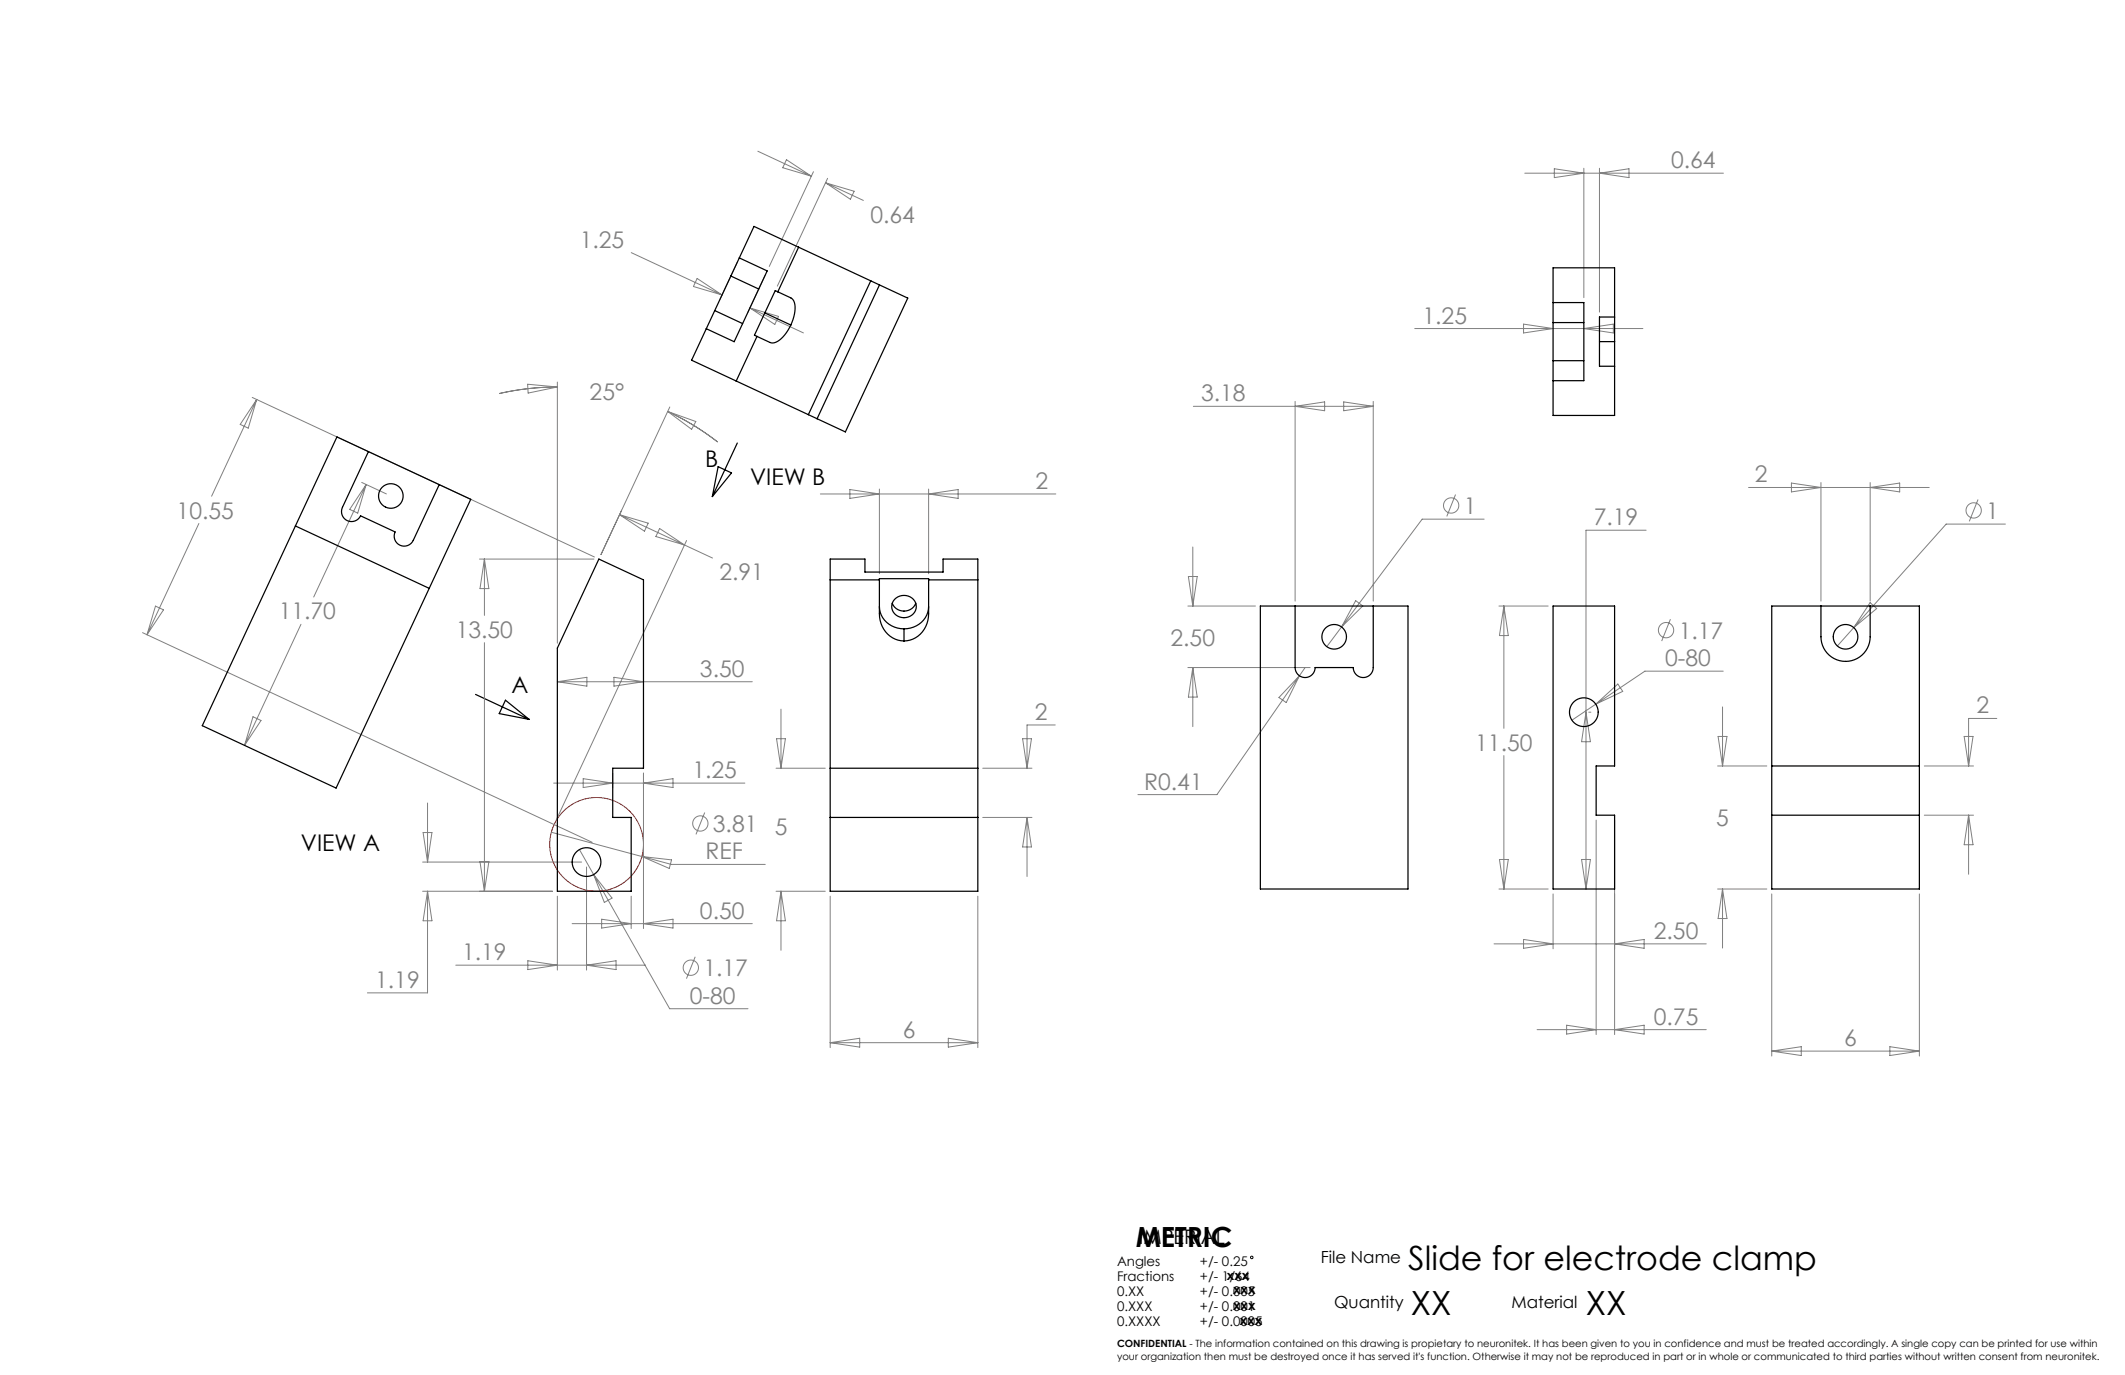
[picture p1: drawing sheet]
<svg xmlns="http://www.w3.org/2000/svg" width="432mm" height="279mm" viewBox="0 0 432 279" stroke-linecap="round" stroke-linejoin="round" font-family="sans-serif">
<g fill="none" stroke="#808080" stroke-width=".2">
<path d="M154 30.7l10.9 5.1M159.8 32.4l5.1 3.4-5.9-1.7zM165.3 34.9l-9 19.2M167.7 37.1l7.7 3.6M167.7 37.1l5.9 1.8-.8 1.6zM168.2 36.2l-10.2 21.9M309.8 35.2h40.4M315.8 34.3l6 .9-6 .9zM321.8 34.2v26.3M325 34.2v29.2M325 35.2l6-.9v1.8zM128.3 51.3l18.4 8.6"/>
<path d="M141.7 56.6l5 3.3-5.8-1.7zM149.8 53.3l-3.5 7.5M155.5 56l-3.5 7.5M107.2 78.1l6.1 .5-6 1.3zM113.3 77.6v53.1M113.3 78.6a53.1 53.1 0 0 0-11.9 1.4M152.4 62.6l10.9 5M152.4 62.6l5.8 1.7-.8 1.6zM287.5 66.8h46.3M309.6 65.9l6 .9-6 .9zM321.8 66.8l6-.9v1.8zM51.3 80.8l69.5 32.4"/>
<path d="M52.2 81.2l-9.2 19.6M52.2 81.2l-1.8 5.8-1.6-.8zM73.5 98l5 2.4M74.4 98.5l-10.7 22.8M74.4 98.5l-1.7 5.8-1.6-.8zM135.7 83.6l5.7 2.1-.9 1.5zM135.7 83.6a53 53 0 0 1 10.1 6.2M136.1 82.7l-14 30M172.7 99.5l6 .9-6 .9zM178.7 99.4v17.2M188.7 99.4v17.2M242.5 82.6h36.5"/>
<path d="M263.2 81.6v40.5M263.2 82.6l6-.9v1.8zM273 81.7l6 .9-6 .9zM279 81.6v40.5M355.3 99.1h36.7M364 98.2l6 .9-6 .9zM370 98.1v24M380 98.1v24M380 99.1l6-.9v1.8zM40.4 106.4l-10.5 22.6M97.4 113.6h23.3M98.4 113.6v11.4"/>
<path d="M98.4 113.6l.9 6h-1.8zM125.9 104.6l18.9 8.8M125.9 104.6l5.8 1.7-.7 1.6zM134 107.4l5.1 3.3-5.8-1.7zM139.5 109.8l-26.5 56.8M166.7 100.4h47.8M188.7 100.4l6-.9v1.8zM241.5 117.1h1.8l-.9 6zM242.4 111.1v12M295.8 100.5l-1.8 4.4M301.6 105.5h-12.6l-16.4 21.9M334.5 107.7h-12.2v72.9"/>
<path d="M401.9 101.5l-1.7 4.4M407.5 106.5h-12l-22.1 24.8M29 128.6l91.3 42.6M31.6 123.2l1.6 .7-3.3 5.1zM61.2 126.9l-11.5 24.6M98.4 130.6v50.5M113.3 138.5h39.6M113.3 138.5l6-.9v1.8zM124.8 137.6l6 .9-6 .9zM241.4 123.1h13.7M241.4 135.6h24.8M242.4 135.6v12"/>
<path d="M242.4 135.6l.9 6h-1.8zM264 137.3l-2.6 5.5-1.5-1.1zM265.2 135.6l-17.9 25.9h-16.1M272.6 127.4l-3 4M275.5 122.1l1.4 1-4.3 4.3zM304.6 123.1h10M305.6 123.1v24.9M305.6 123.1l.9 6h-1.8zM339.4 125.8l-1.7 4.5M350.2 136.4h-16l-14.8 9.9M380 122.5l1.3 1.2-4.6 3.8zM51.4 145.6l1.6 .8-3.3 5.1z"/>
<path d="M112.5 159.1h38.9M118.5 158.2l6 .9-6 .9zM124.5 157.1v3M130.8 157.1v31.6M130.8 159.1l6-.9v1.8zM157.7 156.1h10M157.8 150.1h1.8l-.9 6zM158.7 144.1v12M199.7 156.1h10M207.8 150.1h1.8l-.9 6zM214.4 147.3h-5.7v8.8M305.6 153.5v27.1"/>
<path d="M322.3 144.7l.9 6h-1.8zM322.8 144.7h.5M324.3 143.1l4.4-4.1 1 1.5zM349 155.6h10M349.1 149.6h1.8l-.9 6zM350 143.6v12M391 155.6h10M399.1 149.6h1.8l-.9 6zM405.8 146h-5.8v9.6M85.9 175.2h32.3M86 169.2h1.8l-.9 6zM86.9 163.2v12"/>
<path d="M97.5 175.1h1.8l-.9 6zM112 169.1l24.4 6.5h19.1M117.7 172.6l2.9 5.1M119.2 176.2v20.9M120.6 177.7l15.5 27.3h15.9M120.6 177.7l3.8 4.8-1.6 .9zM130.4 174l6.1 .7-.5 1.8zM143.2 165.1l-1.8 4.5M199.7 166.1h10M208.7 166.1v12M208.7 166.1l.9 6h-1.8zM304.7 174.6h1.8l-.9 6z"/>
<path d="M321.4 174.6h1.8l-.9 6zM324.3 166.6v43.6M328.1 166.6v43.6M391 165.6h10M400 165.6v12M400 165.6l.9 6h-1.8zM85.9 181.1h26.4M86.9 181.1v20.7h-12.2M86.9 181.1l.9 6h-1.8zM92.6 196.1h38.6M107.3 195.2l6 .9-6 .9zM113.3 182.1v15"/>
<path d="M116.3 187.7h36.6M119.2 196.1l6-.9v1.8zM122.3 186.8l6 .9-6 .9zM128.3 182.1v6.6M130.8 187.7l6-.9v1.8zM141.3 194.4l-1.8 4.5M157.7 181.1h10M158.7 181.1l.9 6h-1.8zM158.7 181.1v12M168.7 182.1v30.8M198.7 182.1v30.8M303.6 191.8h43.1"/>
<path d="M304.6 180.6h10M309.6 190.9l6 .9-6 .9zM315.6 181.6v11.2M328.1 191.8l6-.9v1.8zM349 180.6h10M350 180.6v12M350 180.6l.9 6h-1.8zM360 181.6v33M390 181.6v33M168.7 211.9h30M168.7 211.9l6-.9v1.8zM192.7 211l6 .9-6 .9z"/>
<path d="M312.3 209.2h34.4M318.3 208.3l6 .9-6 .9zM328.1 209.2l6-.9v1.8zM360 213.6h30M360 213.6l6-.9v1.8zM384 212.7l6 .9-6 .9z"/>
<circle cx="294.9" cy="102.7" r="1.56"/>
<circle cx="401.1" cy="103.7" r="1.56"/>
<circle cx="338.5" cy="128" r="1.56"/>
<circle cx="142.3" cy="167.3" r="1.56"/>
<circle cx="140.4" cy="196.6" r="1.56"/>
</g>
<circle cx="254.4" cy="255.5" r=".26" fill="none" stroke="#000" stroke-width=".2"/>
<circle cx="121.2" cy="171.6" r="9.5" fill="none" stroke="#f00" stroke-width=".2"/>
<g fill="none" stroke="#000" stroke-width=".25">
<path d="M148.5 56.1l-3.3 7M148.5 56.1l5.7 2.6M150.2 52.4l-1.7 3.7M150.2 52.4l3-6.4 31.3 14.6-12.7 27.2-31.3-14.6 3-6.4M150.2 52.4l5.7 2.6-6.7 14.4-5.7-2.6M157.5 59.1l3.2 1.4a2.56 2.56 0 0 1 .8 2.8 8.7 8.7 0 0 1-3.8 6.2l-.7 .2-.5-.1-3.2-1.5zM162.3 50.2l-4.3 9.1M176.9 57.1l-12.6 27.2M178.7 57.9l-12.7 27.2M145.2 63.1l-1.7 3.7M145.2 63.1l5.7 2.7M153.8 68.4l-4.2 9"/>
<path d="M155.4 63.6l5.3 2.4M315.6 61.5v4M315.6 73.3v4.1M315.6 61.5v-7.1h12.5v10M315.6 65.5v7.8M315.6 61.5h6.2v15.9h-6.2M315.6 65.5h6.2M315.6 73.3h6.2M325 69.4h3.1M328.1 64.4v5M328.1 69.4v5M328.1 74.4v10h-12.5v-7"/>
<path d="M328.1 64.4h-3.1v10h3.1M68.5 88.8l27.2 12.7-27.4 58.6-27.2-12.6zM74.9 91.8l-5.3 11.3a2.03 2.03 0 0 0 1 2.7 2.03 2.03 0 0 0 2.7-1l7 3.3a2.03 2.03 0 0 0 1 2.7 2.03 2.03 0 0 0 2.7-1l5.3-11.3M145.9 94.8l2.7 1.3-3.9 4.8zM149.8 90l-5.1 10.9M60 106.9l27.2 12.7M121.7 113.6l9.1 4.2v38.3h-6.3v10h3.8v15h-15v-49.4zM168.7 113.6h7.1v2.6h15.8v-2.6h7.1v67.5h-30zM168.7 117.8h10M178.7 117.6h10v7.1a5 5 0 0 1-7.3 4.9 5.6 5.6 0 0 1-2.7-4.9zM188.7 117.8h10M178.7 123.3a4.8 4.8 0 0 0 5 4.5"/>
<path d="M181.3 122.6a2.59 2.59 0 0 0 2.4 1.6 2.59 2.59 0 0 0 2.4-1.6M181.8 121.8a2.47 2.47 0 0 1 3-.6 2.47 2.47 0 0 1 1.2 2.8 2.51 2.51 0 0 1-2.9 1.5 2.51 2.51 0 0 1-1.9-2.6zM183.7 127.8v2.4M188.7 123.3a4.8 4.8 0 0 1-5 4.5M256.1 123.1h30v57.5h-30zM263.2 123.1v12.5a2.03 2.03 0 0 0 2 2.1 2.03 2.03 0 0 0 2-2.1h7.8a2.03 2.03 0 0 0 2 2.1 2.03 2.03 0 0 0 2-2.1v-12.5M315.6 123.1h12.5v32.5h-3.8v10h3.8v15h-12.5zM360 123.1h30v57.5h-30zM370 123.1v6.3a5 5 0 0 0 5 5 5 5 0 0 0 5-5v-6.3M96.6 141.1l10.9 5.1M102.7 142.3l4.8 3.9-6.1-1.2zM168.7 156.1h30"/>
<path d="M360 155.6h30M168.7 166.1h30M360 165.6h30"/>
<circle cx="79.4" cy="100.8" r="2.5"/>
<circle cx="271.1" cy="129.4" r="2.5"/>
<circle cx="375" cy="129.4" r="2.5"/>
<circle cx="321.8" cy="144.7" r="2.92"/>
<circle cx="119.2" cy="175.2" r="2.92"/>
</g>
<g font-size="6.8">
<text x="286.1" y="258">Slide for electrode clamp</text>
<text x="286.7" y="267.2">XX</text>
<text x="322.2" y="267.2">XX</text>
</g>
<text font-size="5.6" x="230.8" y="253.3">METRIC</text>
<g font-size="4.7" fill="#808080">
<text x="339.6" y="34.2">0.64</text>
<text x="176.9" y="45.3">0.64</text>
<text x="117.8" y="50.3">1.25</text>
<text x="289.1" y="65.7">1.25</text>
<text x="119.8" y="81.4">25°</text>
<text x="244.1" y="81.6">3.18</text>
<text x="210.4" y="99.4">2</text>
<text x="356.6" y="98">2</text>
<text x="35.9" y="105.4">10.55</text>
<text x="297.4" y="104.5">1</text>
<text x="323.9" y="106.7">7.19</text>
<text x="403.6" y="105.4">1</text>
<text x="146.2" y="117.9">2.91</text>
<text x="56.6" y="125.8">11.70</text>
<text x="92.6" y="129.6">13.50</text>
<text x="237.9" y="131.3">2.50</text>
<text x="341.1" y="129.8">1.17</text>
<text x="142.2" y="137.5">3.50</text>
<text x="338.3" y="135.4">0-80</text>
<text x="210.3" y="146.3">2</text>
<text x="401.6" y="145">2</text>
<text x="299.8" y="152.5">11.50</text>
<text x="140.7" y="158.1">1.25</text>
<text x="232.5" y="160.5">R0.41</text>
<text x="348.7" y="167.9">5</text>
<text x="144.9" y="169.1">3.81</text>
<text x="157.4" y="169.6">5</text>
<text x="143.4" y="174.6">REF</text>
<text x="142.2" y="186.7">0.50</text>
<text x="336.1" y="190.8">2.50</text>
<text x="93.9" y="195.1">1.19</text>
<text x="76.2" y="200.7">1.19</text>
<text x="140.2" y="204">0-80</text>
<text x="142.9" y="198.3">1.17</text>
<text x="336.1" y="208.2">0.75</text>
<text x="183.5" y="210.9">6</text>
<text x="374.7" y="212.6">6</text>
</g>
<g font-size="4.7">
<text x="143.3" y="94.8">B</text>
<text x="152.4" y="98.6">VIEW B</text>
<text x="103.9" y="140.9">A</text>
<text x="61.2" y="172.9">VIEW A</text>
</g>
<text font-size="4.1" x="231.4" y="252.8">IMPERIAL</text>
<g font-size="3.4">
<text x="268.4" y="256.7">File Name</text>
<text x="271.1" y="265.8">Quantity</text>
<text x="307.1" y="265.8">Material</text>
</g>
<g font-size="2.7">
<text x="227" y="257.3">Angles</text>
<text x="243.8" y="257.3">+/- 0.25</text>
<text x="227" y="260.3">Fractions</text>
<text x="227" y="263.4">0.XX</text>
<text x="243.8" y="260.3">+/- 1/64</text>
<text x="243.8" y="263.4">+/- 0.005</text>
<text x="249.3" y="260.1">xxx</text>
<text x="250.6" y="263">xxx</text>
<text x="227" y="266.4">0.XXX</text>
<text x="227" y="269.4">0.XXXX</text>
<text x="243.8" y="266.4">+/- 0.001</text>
<text x="243.8" y="269.4">+/- 0.0005</text>
<text x="250.6" y="266.2">xxx</text>
<text x="252" y="269.2">xxx</text>
</g>
<g font-size="2">
<text x="227" y="273.8">CONFIDENTIAL - The information contained on this drawing is propietary to neuronitek. It has been given to you in confidence and must be treated accordingly. A single copy can be printed for use within</text>
<text x="227" y="276.3">your organization then must be destroyed once it has served it's function. Otherwise it may not be reproduced in part or in whole or communicated to third parties without written consent from neuronitek.</text>
</g>
</svg>
